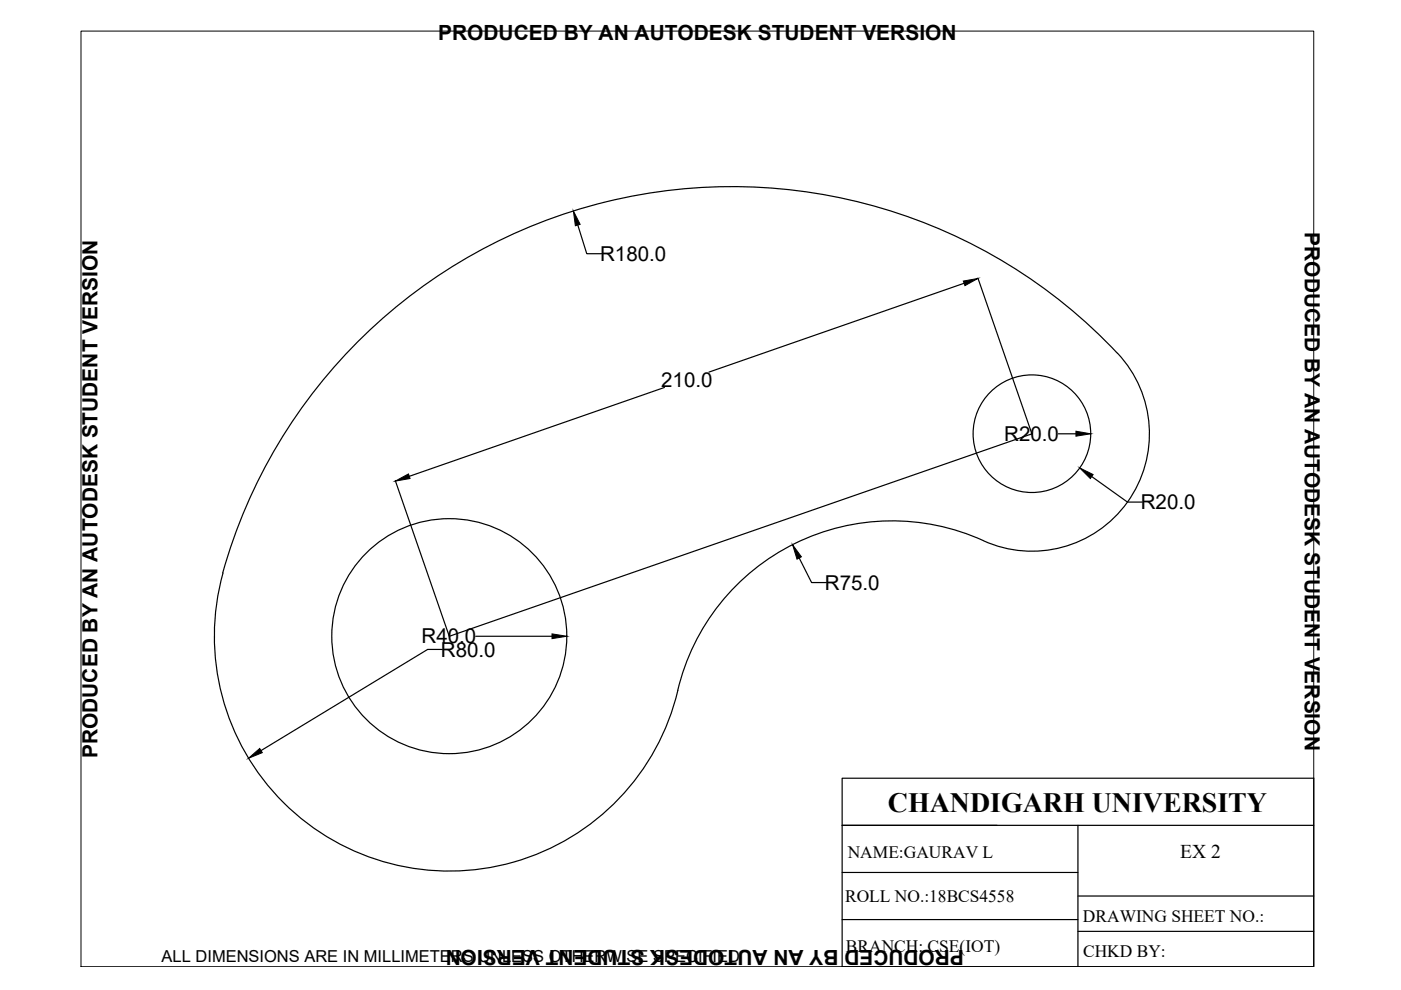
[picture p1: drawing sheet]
<svg xmlns="http://www.w3.org/2000/svg" width="297mm" height="210mm" viewBox="0 0 297 210" stroke-linecap="round" stroke-linejoin="round" font-family="sans-serif">
<!-- layer: thick continuous -->
<g fill="none" stroke="#000" stroke-width=".25">
<path d="M122.5 47.7l1.9 6.1h3.1M207.3 59l11.5 32.9M204.4 60.1l-54.1 18.8M140.9 82.2l-54.1 18.8M218.7 92h.1M218.8 92l-123.5 42.9M218.8 91.9v.1M224.4 92h3.7M83.8 101.9l11.4 33M169.4 118.3l2.7 5.2h3.1M208.5 114.6a46.7 46.7 0 0 0-64.8 31.8 49.8 49.8 0 0 1-60.9 36.7 49.8 49.8 0 0 1-35.5-61.6M208.5 114.6a24.9 24.9 0 0 0 30.5-8.1 24.9 24.9 0 0 0-2.1-31.6 112.2 112.2 0 0 0-189.7 46.6"/>
<path d="M231.5 101l7.5 5.5h3.2M93.8 137.7h-3.1l-35.4 21.5M100.9 134.9h16.1"/>
<circle cx="218.8" cy="92" r="12.5"/>
<circle cx="95.3" cy="134.9" r="24.9"/>
</g>
<path d="M121.6 44.7l1.4 2.9-1 .3zM204.2 59.6l3.1-.6-2.7 1.6zM228.1 91.4l3.2 .6-3.2 .5zM83.8 102l2.8-1.5 .3 1zM168 115.5l1.9 2.6-.9 .5zM228.9 99.2l2.9 1.4-.6 .9zM117 134.4l3.2 .5-3.2 .5zM52.7 160.8l2.4-2.1 .5 .9z" fill="#000" stroke="#000" stroke-width=".21"/>
<path d="M17.2 6.6h261.3v198.4h-261.3z" fill="none" stroke="#000" stroke-width=".21"/>
<!-- layer: 0 -->
<path d="M178.5 165h100v40h-100zM178.5 175h100M228.5 175v30M178.5 195h50M178.5 185h50M228.5 190h50M228.5 197.5h50" fill="none" stroke="#000" stroke-width=".25"/>
<text font-size="5.9" x="188.2" y="172.2">CHANDIGARH UNIVERSITY</text>
<g font-size="4.4">
<text x="92.9" y="8.5">PRODUCED BY AN AUTODESK STUDENT VERSION</text>
<text x="276.6" y="49.3" transform="rotate(90 276.6 49.3)">PRODUCED BY AN AUTODESK STUDENT VERSION</text>
<text x="20.6" y="160.7" transform="rotate(-90 20.6 160.7)">PRODUCED BY AN AUTODESK STUDENT VERSION</text>
<text x="204.4" y="201.5" transform="rotate(180 204.4 201.5)">PRODUCED BY AN AUTODESK STUDENT VERSION</text>
</g>
<g font-size="4.3">
<text x="127.2" y="55.3">R180.0</text>
<text x="140.2" y="82.1">210.0</text>
<text x="212.9" y="93.5">R20.0</text>
<text x="241.9" y="108">R20.0</text>
<text x="174.9" y="125">R75.0</text>
<text x="89.4" y="136.4">R40.0</text>
<text x="93.5" y="139.2">R80.0</text>
</g>
<text font-size="4.1" x="250.2" y="182">EX 2</text>
<g font-size="3.7">
<text x="179.7" y="182">NAME:GAURAV L</text>
<text x="179.2" y="191.2">ROLL NO.:18BCS4558</text>
<text x="229.6" y="195.4">DRAWING SHEET NO.:</text>
<text x="179.4" y="201.9">BRANCH: CSE(IOT)</text>
<text x="229.6" y="202.8">CHKD BY:</text>
</g>
<text font-size="3.5" x="34.3" y="203.9">ALL DIMENSIONS ARE IN MILLIMETERS UNLESS OTHERWISE SPECIFIED</text>
</svg>
